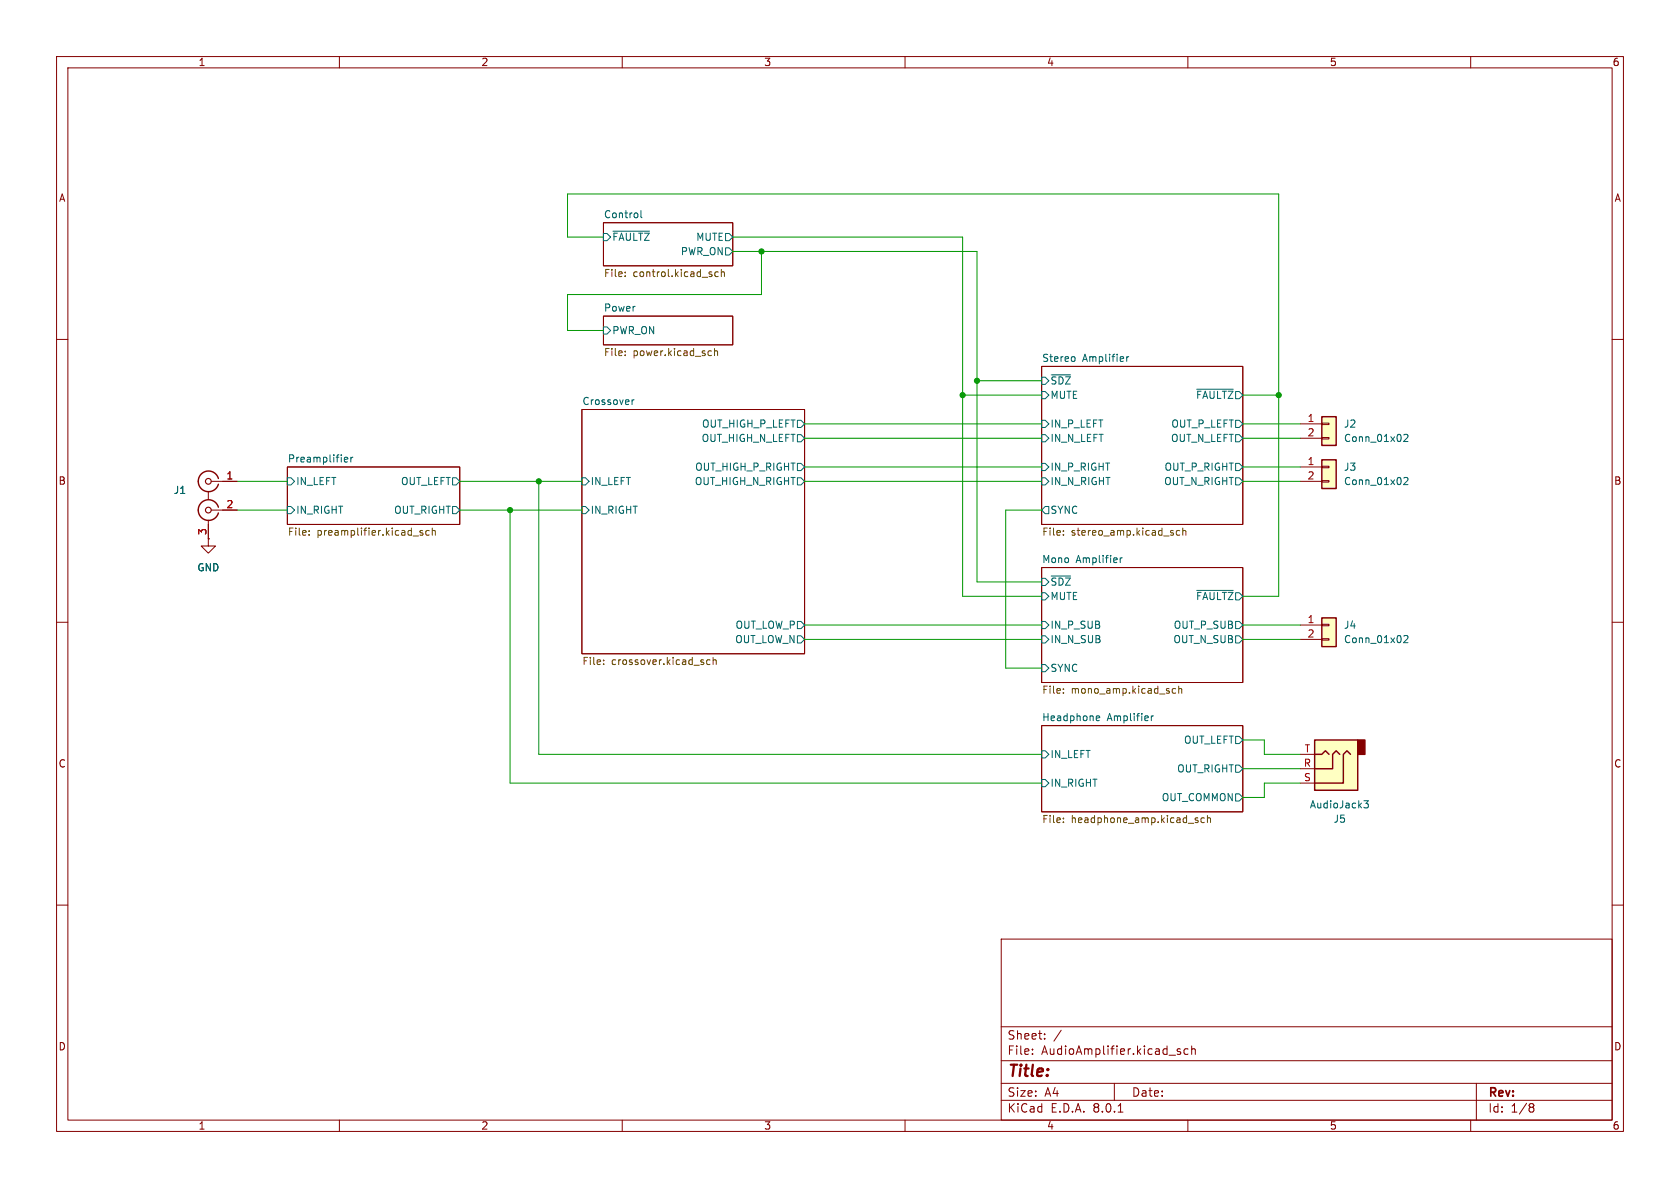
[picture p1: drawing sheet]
(kicad_sch
 (version 20231120)
 (generator "eeschema")
 (generator_version "8.0")
 (paper "A4")
 (lib_symbols
  (symbol "Connector:Conn_Coaxial_x2"
   (pin_names
    (offset 1.016) hide) (exclude_from_sim no) (in_bom yes) (on_board yes)
   (property "Reference" "J" (at 0 5.715 0) (effects (font (size 1.27 1.27))))
   (property "Value" "Conn_Coaxial_x2" (at 2.921 0 90) (effects (font (size 1.27 1.27))))
   (property "Footprint" "" (at 0 -2.54 0) (effects (font (size 1.27 1.27)) (hide yes)))
   (property "Datasheet" " ~" (at 0 -2.54 0) (effects (font (size 1.27 1.27)) (hide yes)))
   (property "Description" "double coaxial connector (BNC, SMA, SMB, SMC, Cinch/RCA, LEMO, ...)" (at 0 0 0) (effects (font (size 1.27 1.27)) (hide yes)))
   (symbol "Conn_Coaxial_x2_0_1"
    (arc (start -1.778 -3.048) (mid 0.2311 -4.3466) (end 1.778 -2.54) (stroke (width 0.254) (type default)) (fill (type none)))
    (arc (start -1.778 2.032) (mid 0.2311 0.7334) (end 1.778 2.54) (stroke (width 0.254) (type default)) (fill (type none)))
    (circle (center 0 -2.54) (radius 0.508) (stroke (width 0.2032) (type default)) (fill (type none)))
    (polyline (pts (xy -2.54 -2.54) (xy -0.508 -2.54)) (stroke (width 0) (type default)) (fill (type none)))
    (polyline (pts (xy -2.54 2.54) (xy -0.508 2.54)) (stroke (width 0) (type default)) (fill (type none)))
    (polyline (pts (xy 0 -5.08) (xy 0 -4.318)) (stroke (width 0) (type default)) (fill (type none)))
    (polyline (pts (xy 0 0.762) (xy 0 -0.635)) (stroke (width 0) (type default)) (fill (type none)))
    (circle (center 0 2.54) (radius 0.508) (stroke (width 0.2032) (type default)) (fill (type none)))
    (arc (start 1.778 -2.54) (mid 0.2099 -0.7299) (end -1.778 -2.032) (stroke (width 0.254) (type default)) (fill (type none)))
    (arc (start 1.778 2.54) (mid 0.2099 4.3501) (end -1.778 3.048) (stroke (width 0.254) (type default)) (fill (type none))))
   (symbol "Conn_Coaxial_x2_1_1"
    (pin passive line (at -5.08 2.54 0) (length 2.54) (name "IN1" (effects (font (size 1.27 1.27)))) (number "1" (effects (font (size 1.27 1.27)))))
    (pin passive line (at -5.08 -2.54 0) (length 2.54) (name "IN2" (effects (font (size 1.27 1.27)))) (number "2" (effects (font (size 1.27 1.27)))))
    (pin passive line (at 0 -7.62 90) (length 2.54) (name "EXT" (effects (font (size 1.27 1.27)))) (number "3" (effects (font (size 1.27 1.27)))))))
  (symbol "Connector_Audio:AudioJack3" (exclude_from_sim no) (in_bom yes) (on_board yes)
   (property "Reference" "J" (at 0 8.89 0) (effects (font (size 1.27 1.27))))
   (property "Value" "AudioJack3" (at 0 6.35 0) (effects (font (size 1.27 1.27))))
   (property "Footprint" "" (at 0 0 0) (effects (font (size 1.27 1.27)) (hide yes)))
   (property "Datasheet" "~" (at 0 0 0) (effects (font (size 1.27 1.27)) (hide yes)))
   (property "Description" "Audio Jack, 3 Poles (Stereo / TRS)" (at 0 0 0) (effects (font (size 1.27 1.27)) (hide yes)))
   (symbol "AudioJack3_0_1"
    (rectangle (start -5.08 -5.08) (end -6.35 -2.54) (stroke (width 0.254) (type default)) (fill (type outline)))
    (polyline (pts (xy 0 -2.54) (xy 0.635 -3.175) (xy 1.27 -2.54) (xy 2.54 -2.54)) (stroke (width 0.254) (type default)) (fill (type none)))
    (polyline (pts (xy -1.905 -2.54) (xy -1.27 -3.175) (xy -0.635 -2.54) (xy -0.635 0) (xy 2.54 0)) (stroke (width 0.254) (type default)) (fill (type none)))
    (polyline (pts (xy 2.54 2.54) (xy -2.54 2.54) (xy -2.54 -2.54) (xy -3.175 -3.175) (xy -3.81 -2.54)) (stroke (width 0.254) (type default)) (fill (type none)))
    (rectangle (start 2.54 3.81) (end -5.08 -5.08) (stroke (width 0.254) (type default)) (fill (type background))))
   (symbol "AudioJack3_1_1"
    (pin passive line (at 5.08 0 180) (length 2.54) (name "~" (effects (font (size 1.27 1.27)))) (number "R" (effects (font (size 1.27 1.27)))))
    (pin passive line (at 5.08 2.54 180) (length 2.54) (name "~" (effects (font (size 1.27 1.27)))) (number "S" (effects (font (size 1.27 1.27)))))
    (pin passive line (at 5.08 -2.54 180) (length 2.54) (name "~" (effects (font (size 1.27 1.27)))) (number "T" (effects (font (size 1.27 1.27)))))))
  (symbol "Connector_Generic:Conn_01x02"
   (pin_names
    (offset 1.016) hide) (exclude_from_sim no) (in_bom yes) (on_board yes)
   (property "Reference" "J" (at 0 2.54 0) (effects (font (size 1.27 1.27))))
   (property "Value" "Conn_01x02" (at 0 -5.08 0) (effects (font (size 1.27 1.27))))
   (property "Footprint" "" (at 0 0 0) (effects (font (size 1.27 1.27)) (hide yes)))
   (property "Datasheet" "~" (at 0 0 0) (effects (font (size 1.27 1.27)) (hide yes)))
   (property "Description" "Generic connector, single row, 01x02, script generated (kicad-library-utils/schlib/autogen/connector/)" (at 0 0 0) (effects (font (size 1.27 1.27)) (hide yes)))
   (symbol "Conn_01x02_1_1"
    (rectangle (start -1.27 -2.413) (end 0 -2.667) (stroke (width 0.1524) (type default)) (fill (type none)))
    (rectangle (start -1.27 0.127) (end 0 -0.127) (stroke (width 0.1524) (type default)) (fill (type none)))
    (rectangle (start -1.27 1.27) (end 1.27 -3.81) (stroke (width 0.254) (type default)) (fill (type background)))
    (pin passive line (at -5.08 0 0) (length 3.81) (name "Pin_1" (effects (font (size 1.27 1.27)))) (number "1" (effects (font (size 1.27 1.27)))))
    (pin passive line (at -5.08 -2.54 0) (length 3.81) (name "Pin_2" (effects (font (size 1.27 1.27)))) (number "2" (effects (font (size 1.27 1.27)))))))
  (symbol "power:GND"
   (power)
   (pin_numbers hide)
   (pin_names
    (offset 0) hide) (exclude_from_sim no) (in_bom yes) (on_board yes)
   (property "Reference" "#PWR" (at 0 -6.35 0) (effects (font (size 1.27 1.27)) (hide yes)))
   (property "Value" "GND" (at 0 -3.81 0) (effects (font (size 1.27 1.27))))
   (property "Footprint" "" (at 0 0 0) (effects (font (size 1.27 1.27)) (hide yes)))
   (property "Datasheet" "" (at 0 0 0) (effects (font (size 1.27 1.27)) (hide yes)))
   (property "Description" "Power symbol creates a global label with name \"GND\" , ground" (at 0 0 0) (effects (font (size 1.27 1.27)) (hide yes)))
   (symbol "GND_0_1"
    (polyline (pts (xy 0 0) (xy 0 -1.27) (xy 1.27 -1.27) (xy 0 -2.54) (xy -1.27 -1.27) (xy 0 -1.27)) (stroke (width 0) (type default)) (fill (type none))))
   (symbol "GND_1_1"
    (pin power_in line (at 0 0 270) (length 0) (name "~" (effects (font (size 1.27 1.27)))) (number "1" (effects (font (size 1.27 1.27))))))))
 (junction
  (at 95.25 85.09)
  (diameter 0)
  (color 0 0 0 0))
 (junction
  (at 90.17 90.17)
  (diameter 0)
  (color 0 0 0 0))
 (junction
  (at 226.06 69.85)
  (diameter 0)
  (color 0 0 0 0))
 (junction
  (at 170.18 69.85)
  (diameter 0)
  (color 0 0 0 0))
 (junction
  (at 134.62 44.45)
  (diameter 0)
  (color 0 0 0 0))
 (junction
  (at 172.72 67.31)
  (diameter 0)
  (color 0 0 0 0))
 (wire
  (pts (xy 129.54 41.91) (xy 170.18 41.91))
  (stroke (width 0) (type default)))
 (wire
  (pts (xy 81.28 85.09) (xy 95.25 85.09))
  (stroke (width 0) (type default)))
 (wire
  (pts (xy 170.18 41.91) (xy 170.18 69.85))
  (stroke (width 0) (type default)))
 (wire
  (pts (xy 226.06 34.29) (xy 100.33 34.29))
  (stroke (width 0) (type default)))
 (wire
  (pts (xy 170.18 69.85) (xy 184.15 69.85))
  (stroke (width 0) (type default)))
 (wire
  (pts (xy 170.18 105.41) (xy 170.18 69.85))
  (stroke (width 0) (type default)))
 (wire
  (pts (xy 142.24 113.03) (xy 184.15 113.03))
  (stroke (width 0) (type default)))
 (wire
  (pts (xy 172.72 44.45) (xy 172.72 67.31))
  (stroke (width 0) (type default)))
 (wire
  (pts (xy 142.24 110.49) (xy 184.15 110.49))
  (stroke (width 0) (type default)))
 (wire
  (pts (xy 41.91 90.17) (xy 50.8 90.17))
  (stroke (width 0) (type default)))
 (wire
  (pts (xy 219.71 77.47) (xy 229.87 77.47))
  (stroke (width 0) (type default)))
 (wire
  (pts (xy 184.15 90.17) (xy 177.8 90.17))
  (stroke (width 0) (type default)))
 (wire
  (pts (xy 106.68 58.42) (xy 100.33 58.42))
  (stroke (width 0) (type default)))
 (wire
  (pts (xy 223.52 140.97) (xy 223.52 138.43))
  (stroke (width 0) (type default)))
 (wire
  (pts (xy 184.15 133.35) (xy 95.25 133.35))
  (stroke (width 0) (type default)))
 (wire
  (pts (xy 219.71 110.49) (xy 229.87 110.49))
  (stroke (width 0) (type default)))
 (wire
  (pts (xy 219.71 105.41) (xy 226.06 105.41))
  (stroke (width 0) (type default)))
 (wire
  (pts (xy 223.52 133.35) (xy 229.87 133.35))
  (stroke (width 0) (type default)))
 (wire
  (pts (xy 177.8 90.17) (xy 177.8 118.11))
  (stroke (width 0) (type default)))
 (wire
  (pts (xy 142.24 82.55) (xy 184.15 82.55))
  (stroke (width 0) (type default)))
 (wire
  (pts (xy 95.25 85.09) (xy 102.87 85.09))
  (stroke (width 0) (type default)))
 (wire
  (pts (xy 100.33 34.29) (xy 100.33 41.91))
  (stroke (width 0) (type default)))
 (wire
  (pts (xy 184.15 138.43) (xy 90.17 138.43))
  (stroke (width 0) (type default)))
 (wire
  (pts (xy 95.25 133.35) (xy 95.25 85.09))
  (stroke (width 0) (type default)))
 (wire
  (pts (xy 219.71 74.93) (xy 229.87 74.93))
  (stroke (width 0) (type default)))
 (wire
  (pts (xy 219.71 85.09) (xy 229.87 85.09))
  (stroke (width 0) (type default)))
 (wire
  (pts (xy 184.15 105.41) (xy 170.18 105.41))
  (stroke (width 0) (type default)))
 (wire
  (pts (xy 41.91 85.09) (xy 50.8 85.09))
  (stroke (width 0) (type default)))
 (wire
  (pts (xy 223.52 130.81) (xy 223.52 133.35))
  (stroke (width 0) (type default)))
 (wire
  (pts (xy 100.33 41.91) (xy 106.68 41.91))
  (stroke (width 0) (type default)))
 (wire
  (pts (xy 223.52 138.43) (xy 229.87 138.43))
  (stroke (width 0) (type default)))
 (wire
  (pts (xy 184.15 102.87) (xy 172.72 102.87))
  (stroke (width 0) (type default)))
 (wire
  (pts (xy 226.06 69.85) (xy 219.71 69.85))
  (stroke (width 0) (type default)))
 (wire
  (pts (xy 219.71 82.55) (xy 229.87 82.55))
  (stroke (width 0) (type default)))
 (wire
  (pts (xy 90.17 90.17) (xy 102.87 90.17))
  (stroke (width 0) (type default)))
 (wire
  (pts (xy 226.06 105.41) (xy 226.06 69.85))
  (stroke (width 0) (type default)))
 (wire
  (pts (xy 219.71 130.81) (xy 223.52 130.81))
  (stroke (width 0) (type default)))
 (wire
  (pts (xy 142.24 77.47) (xy 184.15 77.47))
  (stroke (width 0) (type default)))
 (wire
  (pts (xy 172.72 67.31) (xy 184.15 67.31))
  (stroke (width 0) (type default)))
 (wire
  (pts (xy 226.06 69.85) (xy 226.06 34.29))
  (stroke (width 0) (type default)))
 (wire
  (pts (xy 100.33 58.42) (xy 100.33 52.07))
  (stroke (width 0) (type default)))
 (wire
  (pts (xy 90.17 138.43) (xy 90.17 90.17))
  (stroke (width 0) (type default)))
 (wire
  (pts (xy 81.28 90.17) (xy 90.17 90.17))
  (stroke (width 0) (type default)))
 (wire
  (pts (xy 134.62 52.07) (xy 134.62 44.45))
  (stroke (width 0) (type default)))
 (wire
  (pts (xy 219.71 140.97) (xy 223.52 140.97))
  (stroke (width 0) (type default)))
 (wire
  (pts (xy 172.72 102.87) (xy 172.72 67.31))
  (stroke (width 0) (type default)))
 (wire
  (pts (xy 219.71 135.89) (xy 229.87 135.89))
  (stroke (width 0) (type default)))
 (wire
  (pts (xy 219.71 113.03) (xy 229.87 113.03))
  (stroke (width 0) (type default)))
 (wire
  (pts (xy 134.62 44.45) (xy 172.72 44.45))
  (stroke (width 0) (type default)))
 (wire
  (pts (xy 142.24 85.09) (xy 184.15 85.09))
  (stroke (width 0) (type default)))
 (wire
  (pts (xy 142.24 74.93) (xy 184.15 74.93))
  (stroke (width 0) (type default)))
 (wire
  (pts (xy 129.54 44.45) (xy 134.62 44.45))
  (stroke (width 0) (type default)))
 (wire
  (pts (xy 177.8 118.11) (xy 184.15 118.11))
  (stroke (width 0) (type default)))
 (wire
  (pts (xy 100.33 52.07) (xy 134.62 52.07))
  (stroke (width 0) (type default)))
 (symbol
  (lib_id "power:GND")
  (at 36.83 95.25 0)
  (unit 1)
  (exclude_from_sim no)
  (in_bom yes)
  (on_board yes)
  (dnp no)
  (fields_autoplaced yes)
  (property "Reference" "#PWR01" (at 36.83 101.6 0) (effects (font (size 1.27 1.27)) (hide yes)))
  (property "Value" "GND" (at 36.83 100.33 0) (effects (font (size 1.27 1.27))))
  (property "Footprint" "" (at 36.83 95.25 0) (effects (font (size 1.27 1.27)) (hide yes)))
  (property "Datasheet" "" (at 36.83 95.25 0) (effects (font (size 1.27 1.27)) (hide yes)))
  (property "Description" "" (at 36.83 95.25 0) (effects (font (size 1.27 1.27)) (hide yes)))
  (pin "1"))
 (symbol
  (lib_id "Connector_Audio:AudioJack3")
  (at 234.95 135.89 180)
  (unit 1)
  (exclude_from_sim no)
  (in_bom yes)
  (on_board yes)
  (dnp no)
  (property "Reference" "J5" (at 236.855 144.78 0) (effects (font (size 1.27 1.27))))
  (property "Value" "AudioJack3" (at 236.855 142.24 0) (effects (font (size 1.27 1.27))))
  (property "Footprint" "" (at 234.95 135.89 0) (effects (font (size 1.27 1.27)) (hide yes)))
  (property "Datasheet" "~" (at 234.95 135.89 0) (effects (font (size 1.27 1.27)) (hide yes)))
  (property "Description" "Audio Jack, 3 Poles (Stereo / TRS)" (at 234.95 135.89 0) (effects (font (size 1.27 1.27)) (hide yes)))
  (pin "T")
  (pin "R")
  (pin "S"))
 (symbol
  (lib_id "Connector_Generic:Conn_01x02")
  (at 234.95 110.49 0)
  (unit 1)
  (exclude_from_sim no)
  (in_bom yes)
  (on_board yes)
  (dnp no)
  (fields_autoplaced yes)
  (property "Reference" "J4" (at 237.49 110.4899 0) (effects (font (size 1.27 1.27)) (justify left)))
  (property "Value" "Conn_01x02" (at 237.49 113.0299 0) (effects (font (size 1.27 1.27)) (justify left)))
  (property "Footprint" "" (at 234.95 110.49 0) (effects (font (size 1.27 1.27)) (hide yes)))
  (property "Datasheet" "~" (at 234.95 110.49 0) (effects (font (size 1.27 1.27)) (hide yes)))
  (property "Description" "Generic connector, single row, 01x02, script generated (kicad-library-utils/schlib/autogen/connector/)" (at 234.95 110.49 0) (effects (font (size 1.27 1.27)) (hide yes)))
  (pin "1")
  (pin "2"))
 (symbol
  (lib_id "Connector_Generic:Conn_01x02")
  (at 234.95 74.93 0)
  (unit 1)
  (exclude_from_sim no)
  (in_bom yes)
  (on_board yes)
  (dnp no)
  (fields_autoplaced yes)
  (property "Reference" "J2" (at 237.49 74.9299 0) (effects (font (size 1.27 1.27)) (justify left)))
  (property "Value" "Conn_01x02" (at 237.49 77.4699 0) (effects (font (size 1.27 1.27)) (justify left)))
  (property "Footprint" "" (at 234.95 74.93 0) (effects (font (size 1.27 1.27)) (hide yes)))
  (property "Datasheet" "~" (at 234.95 74.93 0) (effects (font (size 1.27 1.27)) (hide yes)))
  (property "Description" "Generic connector, single row, 01x02, script generated (kicad-library-utils/schlib/autogen/connector/)" (at 234.95 74.93 0) (effects (font (size 1.27 1.27)) (hide yes)))
  (pin "1")
  (pin "2"))
 (symbol
  (lib_id "Connector_Generic:Conn_01x02")
  (at 234.95 82.55 0)
  (unit 1)
  (exclude_from_sim no)
  (in_bom yes)
  (on_board yes)
  (dnp no)
  (fields_autoplaced yes)
  (property "Reference" "J3" (at 237.49 82.5499 0) (effects (font (size 1.27 1.27)) (justify left)))
  (property "Value" "Conn_01x02" (at 237.49 85.0899 0) (effects (font (size 1.27 1.27)) (justify left)))
  (property "Footprint" "" (at 234.95 82.55 0) (effects (font (size 1.27 1.27)) (hide yes)))
  (property "Datasheet" "~" (at 234.95 82.55 0) (effects (font (size 1.27 1.27)) (hide yes)))
  (property "Description" "Generic connector, single row, 01x02, script generated (kicad-library-utils/schlib/autogen/connector/)" (at 234.95 82.55 0) (effects (font (size 1.27 1.27)) (hide yes)))
  (pin "1")
  (pin "2"))
 (symbol
  (lib_id "Connector:Conn_Coaxial_x2")
  (at 36.83 87.63 0)
  (mirror y)
  (unit 1)
  (exclude_from_sim no)
  (in_bom yes)
  (on_board yes)
  (dnp no)
  (property "Reference" "J1" (at 33.02 86.6531 0) (effects (font (size 1.27 1.27)) (justify left)))
  (property "Value" "Conn_Coaxial_x2" (at 33.02 89.1931 0) (effects (font (size 1.27 1.27)) (justify left) (hide yes)))
  (property "Footprint" "" (at 36.83 90.17 0) (effects (font (size 1.27 1.27)) (hide yes)))
  (property "Datasheet" " ~" (at 36.83 90.17 0) (effects (font (size 1.27 1.27)) (hide yes)))
  (property "Description" "double coaxial connector (BNC, SMA, SMB, SMC, Cinch/RCA, LEMO, ...)" (at 36.83 87.63 0) (effects (font (size 1.27 1.27)) (hide yes)))
  (pin "2")
  (pin "3")
  (pin "1"))
 (sheet
  (at 102.87 72.39)
  (size 39.37 43.18)
  (fields_autoplaced yes)
  (stroke (width 0.1524) (type solid))
  (fill (color 0 0 0 0.0000))
  (property "Sheetname" "Crossover" (at 102.87 71.6784 0) (effects (font (size 1.27 1.27)) (justify left bottom)))
  (property "Sheetfile" "crossover.kicad_sch" (at 102.87 116.1546 0) (effects (font (size 1.27 1.27)) (justify left top)))
  (pin "IN_RIGHT" input (at 102.87 90.17 180) (effects (font (size 1.27 1.27)) (justify left)))
  (pin "IN_LEFT" input (at 102.87 85.09 180) (effects (font (size 1.27 1.27)) (justify left)))
  (pin "OUT_HIGH_N_LEFT" output (at 142.24 77.47 0) (effects (font (size 1.27 1.27)) (justify right)))
  (pin "OUT_HIGH_P_RIGHT" output (at 142.24 82.55 0) (effects (font (size 1.27 1.27)) (justify right)))
  (pin "OUT_HIGH_N_RIGHT" output (at 142.24 85.09 0) (effects (font (size 1.27 1.27)) (justify right)))
  (pin "OUT_HIGH_P_LEFT" output (at 142.24 74.93 0) (effects (font (size 1.27 1.27)) (justify right)))
  (pin "OUT_LOW_P" output (at 142.24 110.49 0) (effects (font (size 1.27 1.27)) (justify right)))
  (pin "OUT_LOW_N" output (at 142.24 113.03 0) (effects (font (size 1.27 1.27)) (justify right))))
 (sheet
  (at 184.15 128.27)
  (size 35.56 15.24)
  (fields_autoplaced yes)
  (stroke (width 0.1524) (type solid))
  (fill (color 0 0 0 0.0000))
  (property "Sheetname" "Headphone Amplifier" (at 184.15 127.5584 0) (effects (font (size 1.27 1.27)) (justify left bottom)))
  (property "Sheetfile" "headphone_amp.kicad_sch" (at 184.15 144.0946 0) (effects (font (size 1.27 1.27)) (justify left top)))
  (pin "IN_RIGHT" input (at 184.15 138.43 180) (effects (font (size 1.27 1.27)) (justify left)))
  (pin "IN_LEFT" input (at 184.15 133.35 180) (effects (font (size 1.27 1.27)) (justify left)))
  (pin "OUT_RIGHT" output (at 219.71 135.89 0) (effects (font (size 1.27 1.27)) (justify right)))
  (pin "OUT_COMMON" output (at 219.71 140.97 0) (effects (font (size 1.27 1.27)) (justify right)))
  (pin "OUT_LEFT" output (at 219.71 130.81 0) (effects (font (size 1.27 1.27)) (justify right))))
 (sheet
  (at 184.15 64.77)
  (size 35.56 27.94)
  (fields_autoplaced yes)
  (stroke (width 0.1524) (type solid))
  (fill (color 0 0 0 0.0000))
  (property "Sheetname" "Stereo Amplifier" (at 184.15 64.0584 0) (effects (font (size 1.27 1.27)) (justify left bottom)))
  (property "Sheetfile" "stereo_amp.kicad_sch" (at 184.15 93.2946 0) (effects (font (size 1.27 1.27)) (justify left top)))
  (pin "SYNC" output (at 184.15 90.17 180) (effects (font (size 1.27 1.27)) (justify left)))
  (pin "IN_N_LEFT" input (at 184.15 77.47 180) (effects (font (size 1.27 1.27)) (justify left)))
  (pin "IN_P_LEFT" input (at 184.15 74.93 180) (effects (font (size 1.27 1.27)) (justify left)))
  (pin "IN_P_RIGHT" input (at 184.15 82.55 180) (effects (font (size 1.27 1.27)) (justify left)))
  (pin "IN_N_RIGHT" input (at 184.15 85.09 180) (effects (font (size 1.27 1.27)) (justify left)))
  (pin "OUT_N_LEFT" output (at 219.71 77.47 0) (effects (font (size 1.27 1.27)) (justify right)))
  (pin "OUT_P_LEFT" output (at 219.71 74.93 0) (effects (font (size 1.27 1.27)) (justify right)))
  (pin "OUT_N_RIGHT" output (at 219.71 85.09 0) (effects (font (size 1.27 1.27)) (justify right)))
  (pin "OUT_P_RIGHT" output (at 219.71 82.55 0) (effects (font (size 1.27 1.27)) (justify right)))
  (pin "~{SDZ}" input (at 184.15 67.31 180) (effects (font (size 1.27 1.27)) (justify left)))
  (pin "~{FAULTZ}" output (at 219.71 69.85 0) (effects (font (size 1.27 1.27)) (justify right)))
  (pin "MUTE" input (at 184.15 69.85 180) (effects (font (size 1.27 1.27)) (justify left))))
 (sheet
  (at 106.68 55.88)
  (size 22.86 5.08)
  (fields_autoplaced yes)
  (stroke (width 0.1524) (type solid))
  (fill (color 0 0 0 0.0000))
  (property "Sheetname" "Power" (at 106.68 55.1684 0) (effects (font (size 1.27 1.27)) (justify left bottom)))
  (property "Sheetfile" "power.kicad_sch" (at 106.68 61.5446 0) (effects (font (size 1.27 1.27)) (justify left top)))
  (pin "PWR_ON" input (at 106.68 58.42 180) (effects (font (size 1.27 1.27)) (justify left))))
 (sheet
  (at 50.8 82.55)
  (size 30.48 10.16)
  (fields_autoplaced yes)
  (stroke (width 0.1524) (type solid))
  (fill (color 0 0 0 0.0000))
  (property "Sheetname" "Preamplifier" (at 50.8 81.8384 0) (effects (font (size 1.27 1.27)) (justify left bottom)))
  (property "Sheetfile" "preamplifier.kicad_sch" (at 50.8 93.2946 0) (effects (font (size 1.27 1.27)) (justify left top)))
  (pin "IN_LEFT" input (at 50.8 85.09 180) (effects (font (size 1.27 1.27)) (justify left)))
  (pin "IN_RIGHT" input (at 50.8 90.17 180) (effects (font (size 1.27 1.27)) (justify left)))
  (pin "OUT_LEFT" output (at 81.28 85.09 0) (effects (font (size 1.27 1.27)) (justify right)))
  (pin "OUT_RIGHT" output (at 81.28 90.17 0) (effects (font (size 1.27 1.27)) (justify right))))
 (sheet
  (at 184.15 100.33)
  (size 35.56 20.32)
  (fields_autoplaced yes)
  (stroke (width 0.1524) (type solid))
  (fill (color 0 0 0 0.0000))
  (property "Sheetname" "Mono Amplifier" (at 184.15 99.6184 0) (effects (font (size 1.27 1.27)) (justify left bottom)))
  (property "Sheetfile" "mono_amp.kicad_sch" (at 184.15 121.2346 0) (effects (font (size 1.27 1.27)) (justify left top)))
  (pin "~{FAULTZ}" output (at 219.71 105.41 0) (effects (font (size 1.27 1.27)) (justify right)))
  (pin "MUTE" input (at 184.15 105.41 180) (effects (font (size 1.27 1.27)) (justify left)))
  (pin "~{SDZ}" input (at 184.15 102.87 180) (effects (font (size 1.27 1.27)) (justify left)))
  (pin "OUT_P_SUB" output (at 219.71 110.49 0) (effects (font (size 1.27 1.27)) (justify right)))
  (pin "OUT_N_SUB" output (at 219.71 113.03 0) (effects (font (size 1.27 1.27)) (justify right)))
  (pin "IN_N_SUB" input (at 184.15 113.03 180) (effects (font (size 1.27 1.27)) (justify left)))
  (pin "IN_P_SUB" input (at 184.15 110.49 180) (effects (font (size 1.27 1.27)) (justify left)))
  (pin "SYNC" input (at 184.15 118.11 180) (effects (font (size 1.27 1.27)) (justify left))))
 (sheet
  (at 106.68 39.37)
  (size 22.86 7.62)
  (fields_autoplaced yes)
  (stroke (width 0.1524) (type solid))
  (fill (color 0 0 0 0.0000))
  (property "Sheetname" "Control" (at 106.68 38.6584 0) (effects (font (size 1.27 1.27)) (justify left bottom)))
  (property "Sheetfile" "control.kicad_sch" (at 106.68 47.5746 0) (effects (font (size 1.27 1.27)) (justify left top)))
  (pin "MUTE" output (at 129.54 41.91 0) (effects (font (size 1.27 1.27)) (justify right)))
  (pin "~{FAULTZ}" input (at 106.68 41.91 180) (effects (font (size 1.27 1.27)) (justify left)))
  (pin "PWR_ON" output (at 129.54 44.45 0) (effects (font (size 1.27 1.27)) (justify right))))
 (sheet_instances
  (path ""
   (page "1"))))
